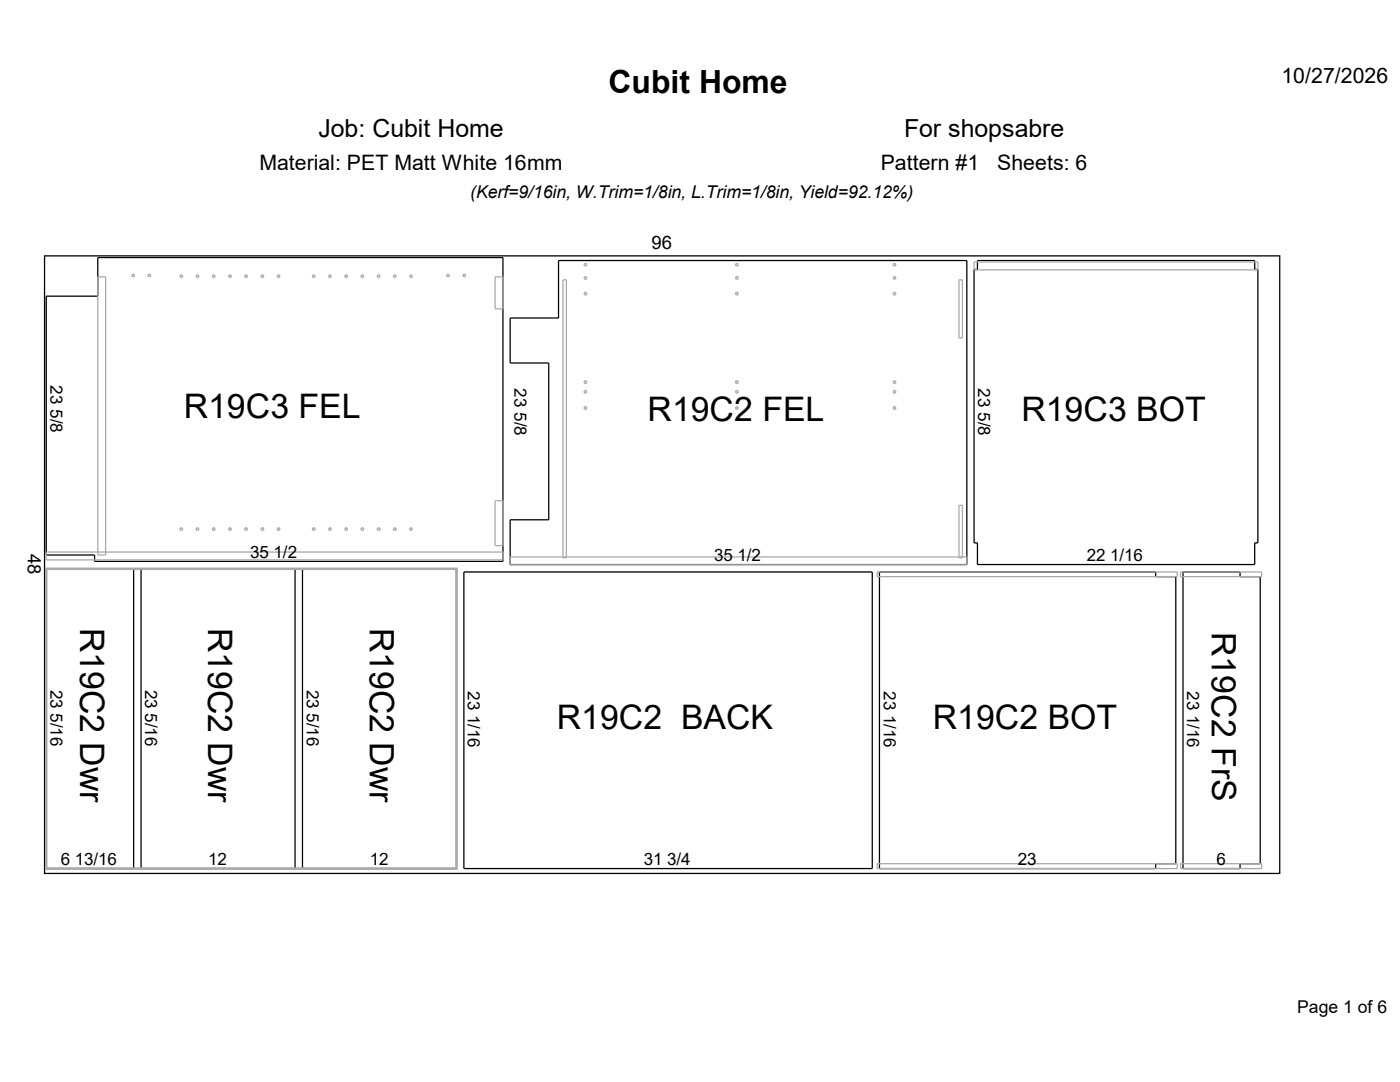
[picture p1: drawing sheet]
<svg xmlns="http://www.w3.org/2000/svg" width="279mm" height="216mm" viewBox="0 0 279 216" stroke-linecap="round" stroke-linejoin="round" font-family="sans-serif">
<path d="M8.9 51.1h246.5v123.2h-246.5zM9.2 59.1h10.3v-7.7h80.9v60.6h-81.5v-1.3h-9.7zM111.5 52h81.5v60.6h-91.2v-8.9h7.7v-31.3h-7.7v-8.9h9.7zM195.1 52h55.3v1.8h.6v54.5h-.6v4.3h-55.3v-4.3h-.7v-54.5h.7zM9.2 113.5h17.5v59.8h-17.5zM28.2 113.5h30.7v59.8h-30.7zM60.4 113.5h30.7v59.8h-30.7zM92.6 114.1h81.5v59.2h-81.5zM175.5 114.1h55.1v1h4.1v57.2h-4.1v1h-55.1zM236.1 114.1h11.4v1h4v57.2h-4v1h-11.4z" fill="none" stroke="#000" stroke-width=".25"/>
<g fill="none" stroke="#a9a9a9" stroke-width=".25">
<path d="M19.5 55.2h1.6v55.5h-1.6zM29.6 54.8h.3l.1 .3h-.4zM89.2 54.8h.3l.1 .3h-.4zM98.8 55.2h1.6v6.4h-1.6zM112.4 55.8h.6v55.5h-.6zM191.4 55.8h.7v11.6h-.7zM194.4 52.3h56.6v1.5h-56.6zM98.8 99.9h1.6v9h-1.6zM9.2 110.2h91.2v1.5h-91.2zM81.9 105.4h.3l.1 .2-.3 .2-.2-.1zM101.8 111.1h91.2v1.6h-91.2zM175 114.1h59.9v1h-59.9z"/>
<path d="M191.4 100.8h.7v10.5h-.7zM235.6 114.1h16.2v1h-16.2zM175 172.3h59.9v1h-59.9zM235.6 172.3h16.2v1h-16.2z"/>
<circle cx="26.6" cy="55" r=".25"/>
<circle cx="36.2" cy="55.1" r=".26"/>
<circle cx="39.4" cy="55.1" r=".25"/>
<circle cx="42.6" cy="55.1" r=".25"/>
<circle cx="45.9" cy="55.1" r=".25"/>
<circle cx="49.1" cy="55.1" r=".25"/>
<circle cx="52.4" cy="55.1" r=".26"/>
<circle cx="55.6" cy="55.1" r=".25"/>
<circle cx="62.6" cy="55.1" r=".25"/>
<circle cx="65.8" cy="55.1" r=".25"/>
<circle cx="69.1" cy="55.1" r=".25"/>
<circle cx="72.3" cy="55.1" r=".25"/>
<circle cx="75.6" cy="55.1" r=".26"/>
<circle cx="78.8" cy="55.1" r=".25"/>
<circle cx="82" cy="55.1" r=".24"/>
<circle cx="92.7" cy="55" r=".25"/>
<circle cx="116.8" cy="58.6" r=".26"/>
<circle cx="116.8" cy="55.5" r=".26"/>
<circle cx="116.8" cy="52.8" r=".25"/>
<circle cx="147.1" cy="58.6" r=".26"/>
<circle cx="147.1" cy="55.5" r=".26"/>
<circle cx="147.1" cy="52.8" r=".25"/>
<circle cx="178.5" cy="58.6" r=".26"/>
<circle cx="178.5" cy="55.5" r=".26"/>
<circle cx="178.5" cy="52.8" r=".25"/>
<circle cx="116.8" cy="78.2" r=".26"/>
<circle cx="116.8" cy="76.2" r=".26"/>
<circle cx="147.1" cy="78.2" r=".26"/>
<circle cx="147.1" cy="76.2" r=".26"/>
<circle cx="178.5" cy="78.2" r=".26"/>
<circle cx="178.5" cy="76.2" r=".26"/>
<circle cx="116.8" cy="81.4" r=".26"/>
<circle cx="147.1" cy="81.4" r=".26"/>
<circle cx="178.5" cy="81.4" r=".26"/>
<circle cx="36.2" cy="105.6" r=".26"/>
<circle cx="39.4" cy="105.6" r=".25"/>
<circle cx="42.6" cy="105.6" r=".25"/>
<circle cx="45.9" cy="105.6" r=".25"/>
<circle cx="49.1" cy="105.6" r=".26"/>
<circle cx="52.4" cy="105.6" r=".26"/>
<circle cx="55.6" cy="105.6" r=".25"/>
<circle cx="62.6" cy="105.6" r=".25"/>
<circle cx="65.8" cy="105.6" r=".25"/>
<circle cx="69.1" cy="105.6" r=".25"/>
<circle cx="72.3" cy="105.6" r=".26"/>
<circle cx="75.6" cy="105.6" r=".26"/>
<circle cx="78.8" cy="105.6" r=".25"/>
</g>
<path d="M9.2 113.5h81.9v59.8h-81.9z" fill="none" stroke="#a9a9a9" stroke-width=".51"/>
<g font-size="6.7">
<text x="36.7" y="83.4">R19C3 FEL</text>
<text x="129.2" y="84">R19C2 FEL</text>
<text x="203.8" y="84">R19C3 BOT</text>
<text x="16" y="125.2" transform="rotate(90 16 125.2)">R19C2 Dwr</text>
<text x="41.6" y="125.2" transform="rotate(90 41.6 125.2)">R19C2 Dwr</text>
<text x="73.8" y="125.2" transform="rotate(90 73.8 125.2)">R19C2 Dwr</text>
<text x="241.9" y="126.1" transform="rotate(90 241.9 126.1)">R19C2 FrS</text>
<text x="111.1" y="145.4">R19C2 BACK</text>
<text x="186.2" y="145.4">R19C2 BOT</text>
</g>
<text font-size="6.4" x="121.5" y="18.6">Cubit Home</text>
<g font-size="5">
<text x="63.5" y="27.3">Job: Cubit Home</text>
<text x="180.4" y="27.3">For shopsabre</text>
</g>
<g font-size="4.2">
<text x="255.7" y="16.6">10/27/2026</text>
<text x="51.8" y="33.8">Material: PET Matt White 16mm</text>
<text x="175.8" y="33.8">Pattern #1</text>
<text x="199" y="33.8">Sheets: 6</text>
</g>
<g font-size="3.7">
<text x="130" y="49.8">96</text>
<text x="5.5" y="110.5" transform="rotate(90 5.5 110.5)">48</text>
</g>
<g font-size="3.5">
<text x="93.8" y="39.5">(Kerf=9/16in, W.Trim=1/8in, L.Trim=1/8in, Yield=92.12%)</text>
<text x="258.9" y="202.1">Page 1 of 6</text>
</g>
<g font-size="3.4">
<text x="10.1" y="76.9" transform="rotate(90 10.1 76.9)">23 5/8</text>
<text x="102.7" y="77.5" transform="rotate(90 102.7 77.5)">23 5/8</text>
<text x="195.2" y="77.5" transform="rotate(90 195.2 77.5)">23 5/8</text>
<text x="50" y="111.4">35 1/2</text>
<text x="142.5" y="112">35 1/2</text>
<text x="216.9" y="112">22 1/16</text>
<text x="10.1" y="137.6" transform="rotate(90 10.1 137.6)">23 5/16</text>
<text x="29" y="137.6" transform="rotate(90 29 137.6)">23 5/16</text>
<text x="61.2" y="137.6" transform="rotate(90 61.2 137.6)">23 5/16</text>
<text x="93.4" y="137.9" transform="rotate(90 93.4 137.9)">23 1/16</text>
<text x="176.4" y="137.9" transform="rotate(90 176.4 137.9)">23 1/16</text>
<text x="236.9" y="137.9" transform="rotate(90 236.9 137.9)">23 1/16</text>
<text x="12.1" y="172.6">6 13/16</text>
<text x="41.6" y="172.6">12</text>
<text x="73.8" y="172.6">12</text>
<text x="128.5" y="172.6">31 3/4</text>
<text x="203.1" y="172.6">23</text>
<text x="242.8" y="172.6">6</text>
</g>
</svg>
